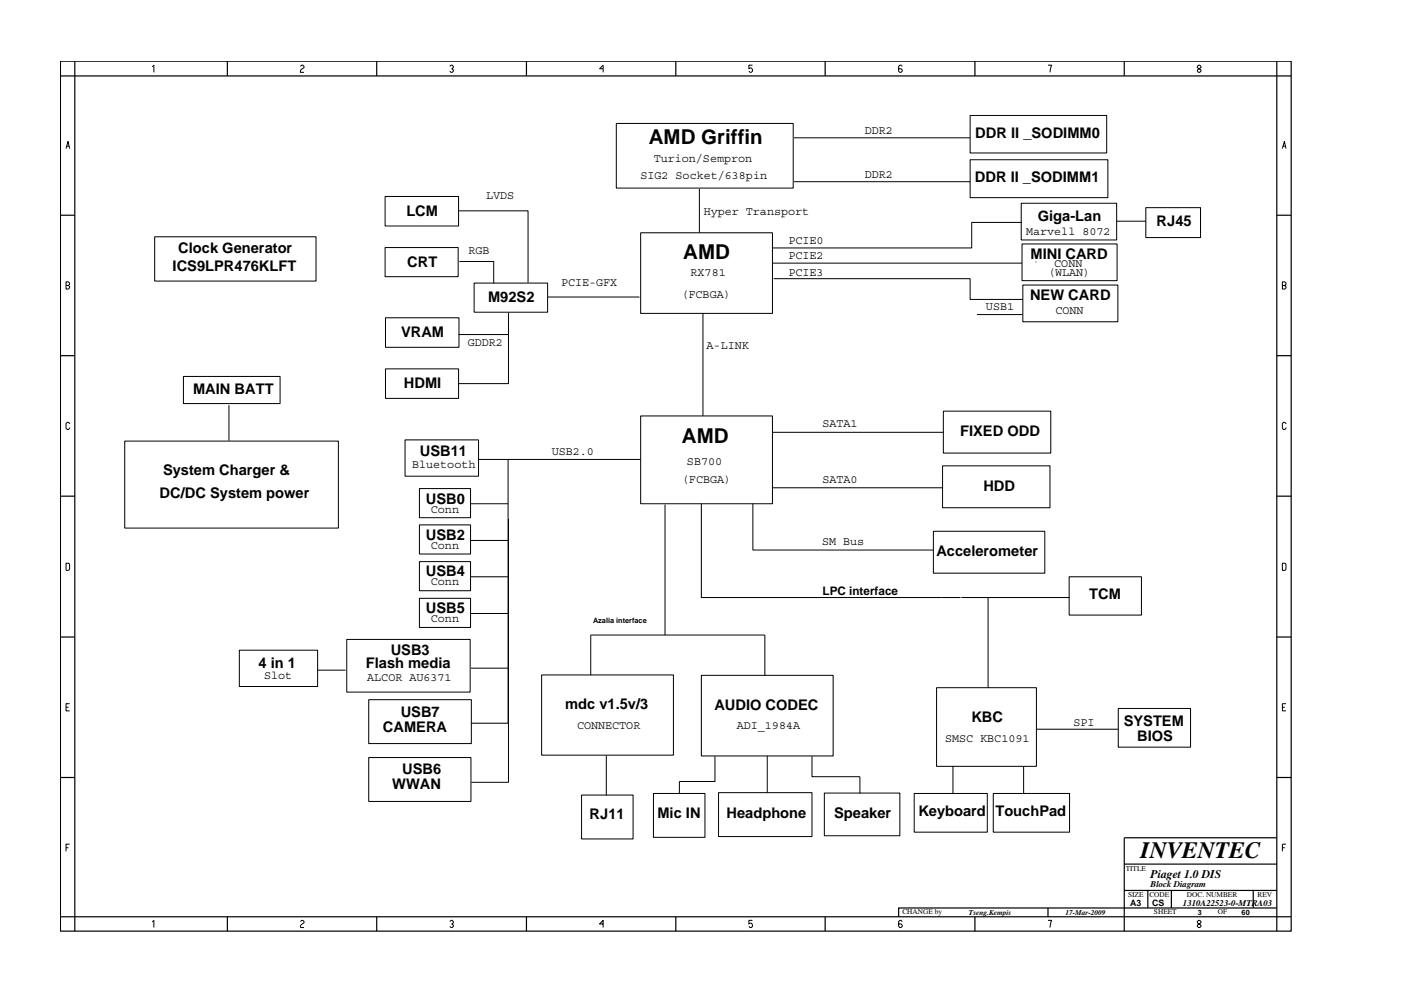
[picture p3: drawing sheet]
<svg xmlns="http://www.w3.org/2000/svg" width="297mm" height="210mm" viewBox="0 0 297 210" stroke-linecap="round" stroke-linejoin="round" font-family="sans-serif">
<g fill="none" stroke="#000" stroke-width=".25">
<path d="M12.8 13h261v184.6h-261zM15.9 13v184.6M48.2 13v3.1M79.9 13v3.1M111.6 13v3.1M143.3 13v3.1M174.9 13v3.1M206.7 13v3.1M238.4 13v3.1M270.7 13v184.6M273.8 16.1h-261M12.8 45.7h3.1"/>
<path d="M270.7 45.7h3.1M12.8 75.5h3.1M270.7 75.5h3.1M12.8 105.3h3.1M270.7 105.3h3.1M12.8 135.2h3.1M270.7 135.2h3.1M12.8 165h3.1M270.7 177.7h-32.3v19.9M270.7 165h3.1M48.2 194.5v3.1M79.9 194.5v3.1"/>
<path d="M111.6 194.5v3.1M143.3 194.5v3.1M174.9 194.5v3.1M206.7 194.5v3.1M222.2 192.6v1.9M238.4 183.3h32.3M238.4 188.9h32.3M243.4 188.9v3.7M248.4 188.9v3.7M265.7 188.9v3.7M270.7 192.6h-80.2v1.9M273.8 194.5h-261"/>
</g>
<g fill="none" stroke="#000" stroke-width=".21">
<path d="M32.3 14.2l.3-.4v1.6M63.7 14.1l.3-.3h.2l.3 .3v.2l-.5 .4-.3 .4v.3h.8M95.4 14.1l.2-.3h.3l.2 .3v.2l-.3 .3 .3 .2v.3l-.2 .3h-.3l-.2-.3M127.9 14.6h-.8l.8-.8v1.6M159.5 13.8h-.7v.8l.2-.2a.5 .5 0 0 1 .5 .7l-.2 .3h-.3l-.2-.3M191.3 14.1l-.3-.3h-.2l-.3 .3v1l.3 .3h.2l.3-.3v-.3l-.3-.2h-.5M222.2 13.8h.8l-.4 1.6M254.1 13.8l-.2 .3v.2l.7 .5v.3l-.2 .3h-.3l-.2-.3v-.3l.7-.5v-.2l-.2-.3zM14 31.5l.4-1.5 .4 1.5M14.1 31h.6M130.7 26.2h37.5v13.7h-37.5zM168.3 38.6h37.4"/>
<path d="M168.3 29.2h37.4M205.7 24.5h28.9v8h-28.9zM205.7 33.9h29.2v8h-29.2zM271.9 31.5l.4-1.5 .4 1.5M272 31h.6M14 59.8h.5l.3 .3v.2l-.3 .3 .3 .2v.3l-.3 .2h-.5zM32.8 50.2h34.2v9.4h-34.2zM81.6 41.7h15.6v6.2h-15.6zM81.6 52.5h15.5v6.2h-15.5zM97.2 44.7h14.8v15.3M97.4 55.5h7.3v4.6M135.8 49.4h28v17.1h-28z"/>
<path d="M148.3 40.1v9.3M163.9 55.8h52.8M164 59.1h41.7v4.4h11.2M216.5 43.1h20.3v7.8h-20.3zM216.6 47.2h-10.6v5.4h-42.1M216.7 51.8h20.1v7.7h-20.1zM219.6 55.6h.1M236.8 46.9h6.1M242.9 44.1h11.6v6.3h-11.6zM14 60.6h.5M38.9 79.9h20.5v5.7h-20.5zM81.7 67.4h15.6v6.3h-15.6z"/>
<path d="M81.7 78.3h15.5v6.2h-15.5zM100.5 60.1h15.6v6.1h-15.6zM107.8 66.3v4.7h-10.6M107.8 71v10.4h-10.6M116.1 63h19.5M149 66.5v21.8M207.1 66.7h9.7M216.9 60.5h20.1v7.8h-20.1zM271.9 60.6h.5l.3-.3v-.2l-.3-.3h-.5v1.5h.5l.3-.2v-.3l-.3-.2M14.8 89.9l-.3-.3h-.2l-.3 .3v1l.3 .2h.2l.3-.4M26.4 93.6h45.3v18.4h-45.3zM48.5 86v7.5"/>
<path d="M85.9 93.3h15.6v7.7h-15.6zM101.5 97.5h34.3M107.7 97.6v55.8h-7.8M135.8 88.3h28v18.6h-28zM163.9 91.7h36.1M199.8 98.8h22.8v8.9h-22.8zM200 87.2h22.8v8.9h-22.8zM272.7 89.9l-.3-.3h-.3l-.2 .3v1l.2 .2h.3l.3-.4M14 119.5l.7 .1v1.3l-.7 .1zM88.9 103.7h10.9v6.1h-10.9zM88.9 111.4h10.9v6.1h-10.9zM88.9 119.2h10.9v6.1h-10.9z"/>
<path d="M99.8 106.9h7.9M99.9 114.7h7.8M107.8 110.1v55.9h-7.9M141 107v27.7M148.7 106.9v19.9h55M159.6 106.9v9.8h38.2M163.9 103.5h35.9M197.9 112.7h23.6v8.9h-23.6zM271.9 119.5l.7 .1v1.3l-.7 .1zM50.7 138h16.6v7.7h-16.6zM73.5 135.7h26.2v11.1h-26.2zM88.9 126.9h10.9v6.2h-10.9z"/>
<path d="M99.8 130.2h8M99.8 122.4h7.9M125.2 134.7h37v8.7M125.3 134.8v8.5M203.8 126.8h23M209.5 126.8v19.1M226.7 122.4h15.3v8.1h-15.3zM14 150.1h.5M14.8 149.3h-.8v1.5h.8M67.3 142.2h6M78.2 148.4h21.7v9.4h-21.7zM99.9 141.8h7.8"/>
<path d="M114.8 143.2h28v17h-28zM148.7 143.3h27.9v17.1h-27.9zM198.6 145.9h21.1v16.7h-21.1zM219.7 154.7h17.4M237.1 150.3h15.3v8.2h-15.3zM271.9 150.1h.5M272.7 149.3h-.8v1.5h.8M14 179.9h.5M14.8 179.1h-.8v1.5M78.2 160.7h21.7v9.3h-21.7zM123.3 168.7h10.9v9.3h-10.9zM128.6 160.3v8.5"/>
<path d="M138.5 168.3h11v9.4h-11zM151.6 160.5v5.3h-7.6v2.6M152.3 168.2h19.9v9.3h-19.9zM162.7 160.4v7.8M172.2 160.5v4.3h10.1v3.5M174.8 168.3h16v9h-16zM193.8 168.3h15.5v8.3h-15.5zM202 162.5v5.8M210.6 168.3h16.2v8.3h-16.2zM217 162.6v5.8M271.9 179.9h.5M272.7 179.1h-.8v1.5"/>
<path d="M32.3 195.6l.3-.3v1.5M63.7 195.5l.3-.2h.2l.3 .2v.3l-.7 .5-.1 .2v.3h.8M95.4 195.5l.2-.2h.3l.2 .2v.3l-.3 .2 .3 .3v.2l-.2 .3h-.3l-.2-.3M127.9 196h-.8l.8-.7v1.5M159.5 195.3h-.7v.7l.2-.1a.5 .5 0 0 1 .5 .6l-.2 .3h-.3l-.2-.3M191.3 195.5l-.3-.2h-.2l-.3 .2v1l.3 .3h.2l.3-.3v-.2l-.3-.3h-.5M222.2 195.3h.8l-.4 1.5M254.1 195.3l-.2 .2v.3l.7 .5v.2l-.2 .3h-.3l-.2-.3v-.2l.7-.5v-.3l-.2-.2z"/>
</g>
<text font-size="5" x="241.8" y="182">INVENTEC</text>
<g font-size="4.4">
<text x="137.6" y="30.6">AMD Griffin</text>
<text x="144.9" y="55">AMD</text>
<text x="144.6" y="94">AMD</text>
</g>
<g font-size="3.1">
<text x="206.8" y="29.3">DDR II _SODIMM0</text>
<text x="206.7" y="38.5">DDR II _SODIMM1</text>
<text x="86.2" y="45.8">LCM</text>
<text x="220" y="46.9">Giga-Lan</text>
<text x="245.2" y="47.9">RJ45</text>
<text x="37.8" y="53.6">Clock Generator</text>
<text x="36.6" y="57.5">ICS9LPR476KLFT</text>
<text x="86.3" y="56.6">CRT</text>
<text x="218.5" y="54.9">MINI CARD</text>
<text x="103.5" y="64.1">M92S2</text>
<text x="218.4" y="63.6">NEW CARD</text>
<text x="85" y="71.5">VRAM</text>
<text x="40.9" y="83.6">MAIN BATT</text>
<text x="85.6" y="82.3">HDMI</text>
<text x="203.6" y="92.5">FIXED ODD</text>
<text x="34.6" y="100.7">System Charger &amp;</text>
<text x="89" y="96.8">USB11</text>
<text x="33.8" y="105.6">DC/DC System power</text>
<text x="90.3" y="107">USB0</text>
<text x="208.5" y="104.1">HDD</text>
<text x="90.3" y="114.5">USB2</text>
<text x="198.5" y="118">Accelerometer</text>
<text x="90.3" y="122.2">USB4</text>
<text x="90.3" y="130">USB5</text>
<text x="230.9" y="127.2">TCM</text>
<text x="54.8" y="141.7">4 in 1</text>
<text x="77.6" y="141.7">Flash media</text>
<text x="82.8" y="139">USB3</text>
<text x="81.2" y="155.3">CAMERA</text>
<text x="85" y="152.2">USB7</text>
<text x="119.8" y="150.4">mdc v1.5v/3</text>
<text x="151.5" y="150.5">AUDIO CODEC</text>
<text x="206" y="153.2">KBC</text>
<text x="238.2" y="154.1">SYSTEM</text>
<text x="241.1" y="157.1">BIOS</text>
<text x="83.2" y="167.3">WWAN</text>
<text x="85.3" y="164.2">USB6</text>
<text x="125" y="173.8">RJ11</text>
<text x="139.4" y="173.5">Mic IN</text>
<text x="154" y="173.5">Headphone</text>
<text x="176.9" y="173.5">Speaker</text>
<text x="194.7" y="173.2">Keyboard</text>
<text x="211" y="173.2">TouchPad</text>
</g>
<g font-size="2.5">
<text x="183.3" y="28.4">DDR2</text>
<text x="138.6" y="34.4">Turion/Sempron</text>
<text x="135.8" y="37.9">SIG2 Socket/638pin</text>
<text x="183.3" y="37.7">DDR2</text>
<text x="103" y="42.3">LVDS</text>
<text x="149.2" y="45.7">Hyper Transport</text>
<text x="99.3" y="53.9">RGB</text>
<text x="167.2" y="51.7">PCIE0</text>
<text x="217.6" y="49.9">Marvell 8072</text>
<text x="146.4" y="58.6">RX781</text>
<text x="167.2" y="54.9">PCIE2</text>
<text x="167.2" y="58.5">PCIE3</text>
<text x="222.2" y="58.6">(WLAN)</text>
<text x="223.5" y="56.7">CONN</text>
<text x="118.9" y="60.7">PCIE-GFX</text>
<text x="144.5" y="63.2">(FCBGA)</text>
<text x="209.1" y="65.8">USB1</text>
<text x="223.8" y="66.5">CONN</text>
<text x="99.2" y="73.5">GDDR2</text>
<text x="149.8" y="74">A-LINK</text>
<text x="174.4" y="90.6">SATA1</text>
<text x="87.4" y="99.2">Bluetooth</text>
<text x="117" y="96.6">USB2.0</text>
<text x="145.7" y="98.6">SB700</text>
<text x="144.6" y="102.5">(FCBGA)</text>
<text x="174.4" y="102.4">SATA0</text>
<text x="91.4" y="108.9">Conn</text>
<text x="91.4" y="116.5">Conn</text>
<text x="174.3" y="115.6">SM Bus</text>
<text x="91.4" y="124.1">Conn</text>
<text x="91.4" y="131.9">Conn</text>
<text x="174.4" y="126.3">LPC interface</text>
<text x="56" y="144">Slot</text>
<text x="77.9" y="144.4">ALCOR AU6371</text>
<text x="122.3" y="154.6">CONNECTOR</text>
<text x="156.2" y="154.8">ADI_1984A</text>
<text x="227.6" y="154">SPI</text>
<text x="200.4" y="157.4">SMSC KBC1091</text>
<text x="244" y="186.3">Piaget 1.0 DIS</text>
</g>
<g font-size="1.9">
<text x="244" y="188.2">Block Diagram</text>
<text x="239.6" y="192.2">A3</text>
<text x="244.3" y="192.3">CS</text>
<text x="250.8" y="192.2">1310A22523-0-MTRA03</text>
</g>
<g font-size="1.6">
<text x="125.7" y="132.2">Azalia interface</text>
<text x="238.7" y="184.8">TITLE</text>
<text x="239.2" y="190.4">SIZE</text>
<text x="243.7" y="190.4">CODE</text>
<text x="251.6" y="190.4">DOC. NUMBER</text>
<text x="266.6" y="190.4">REV</text>
<text x="191.3" y="193.9">CHANGE by</text>
<text x="205.4" y="194.1">Tseng.Kempis</text>
<text x="225.9" y="194.1">17-Mar-2009</text>
<text x="244.7" y="193.9">SHEET</text>
<text x="253.9" y="194.1">3</text>
<text x="258.2" y="193.9">OF</text>
<text x="263.3" y="194.1">60</text>
</g>
</svg>
